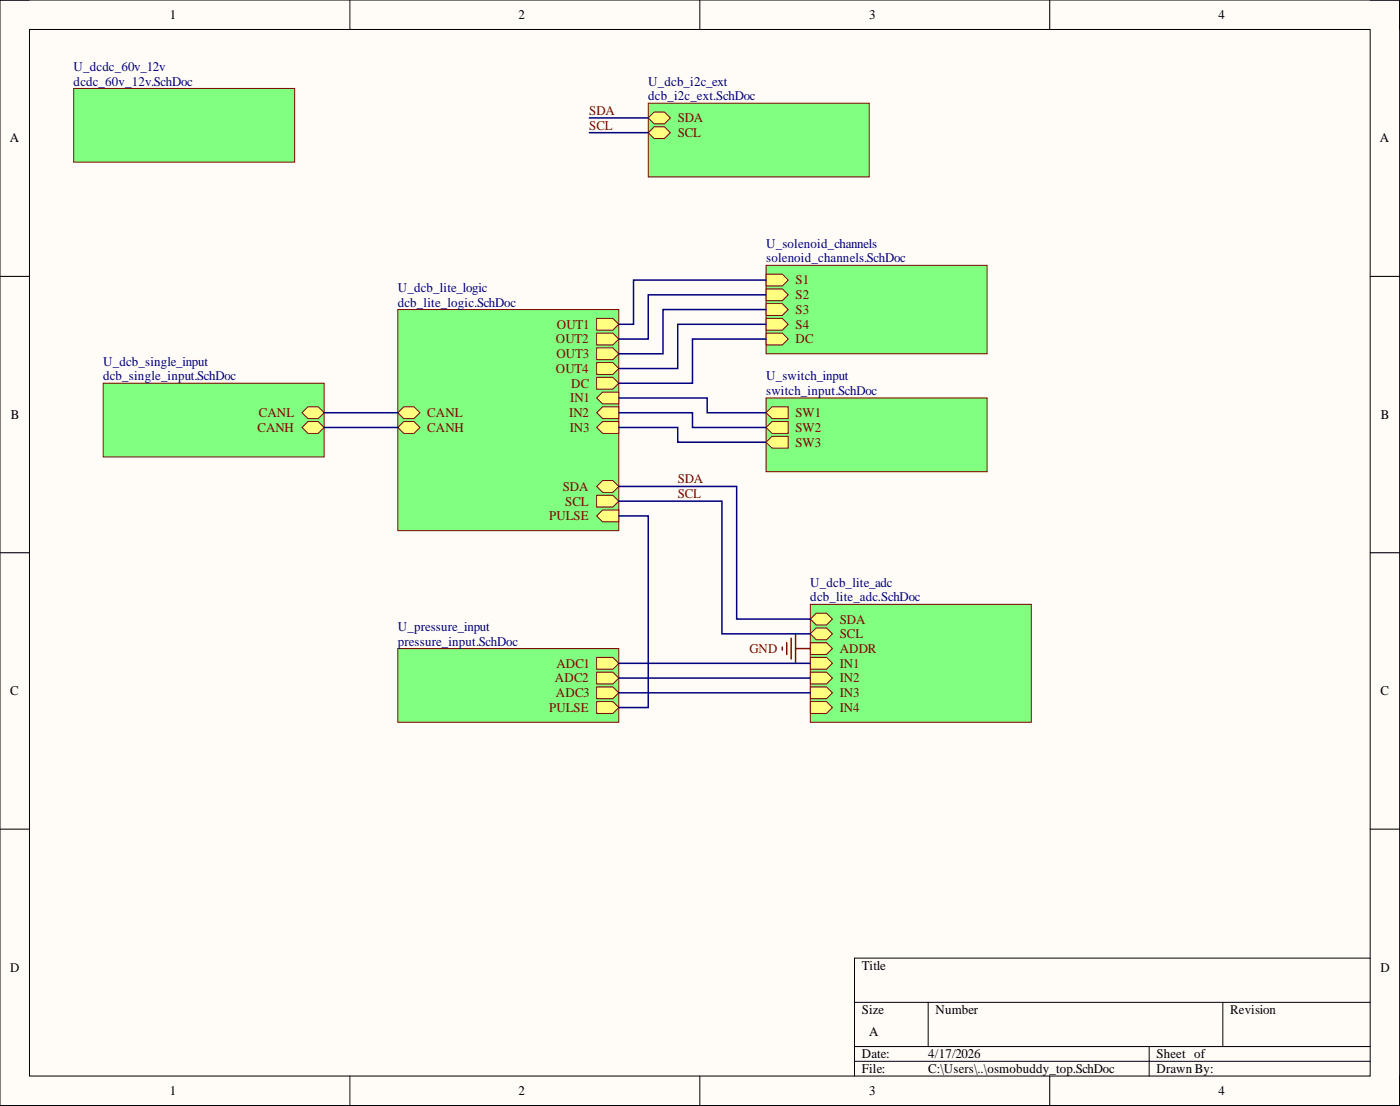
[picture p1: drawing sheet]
<svg xmlns="http://www.w3.org/2000/svg" width="241mm" height="190mm" viewBox="0 0 241 190" stroke-linecap="round" stroke-linejoin="round" font-family="sans-serif">
<path d="M0 0h241.2v190.4h-241.2z" fill-rule="evenodd" fill="#fffcf8"/>
<path d="M0 0h241.2v190.4h-241.2z" fill="none" stroke="#000" stroke-width=".17"/>
<path d="M5.1 5.1h231.1v180.2h-231.1z" fill-rule="evenodd" fill="#fffcf8"/>
<g fill="none" stroke="#000" stroke-width=".17">
<path d="M0 0h5.1M5.1 5.1h231.1v180.2h-231.1zM60.3 0v5.1M120.6 0v5.1M180.9 0v5.1M236.2 0h5v5.1M0 47.6h5.1M236.2 47.6h5M0 95.2h5.1M236.2 95.2h5M0 142.8h5.1M236.2 142.8h5"/>
<path d="M147.3 172.6h88.9M160 172.6v7.7M210.8 172.6v7.7M236.2 165h-88.9v20.3M60.3 185.3v5.1M120.6 185.3v5.1M147.3 180.3h88.9M147.3 182.8h88.9M180.9 185.3v5.1M198.1 180.3v5M241.2 185.3v5.1"/>
</g>
<path d="M68.6 53.3h38.1v38.1h-38.1z" fill-rule="evenodd" fill="#80ff80"/>
<path d="M68.6 53.3h38.1v38.1h-38.1z" fill="none" stroke="#800000" stroke-width=".17"/>
<path d="M102.8 54.8h2.8l1.1 1.1-1.1 1h-2.8z" fill-rule="evenodd" fill="#ffff80"/>
<path d="M102.8 54.8h2.8l1.1 1.1-1.1 1h-2.8z" fill="none" stroke="#800000" stroke-width=".17"/>
<path d="M102.8 57.4h2.8l1.1 1-1.1 1h-2.8z" fill-rule="evenodd" fill="#ffff80"/>
<path d="M102.8 57.4h2.8l1.1 1-1.1 1h-2.8z" fill="none" stroke="#800000" stroke-width=".17"/>
<path d="M102.8 59.9h2.8l1.1 1-1.1 1.1h-2.8z" fill-rule="evenodd" fill="#ffff80"/>
<path d="M102.8 59.9h2.8l1.1 1-1.1 1.1h-2.8z" fill="none" stroke="#800000" stroke-width=".17"/>
<path d="M102.8 62.5h2.8l1.1 1-1.1 1h-2.8z" fill-rule="evenodd" fill="#ffff80"/>
<path d="M102.8 62.5h2.8l1.1 1-1.1 1h-2.8z" fill="none" stroke="#800000" stroke-width=".17"/>
<path d="M102.8 83.8l1.1-1h1.7l1.1 1-1.1 1h-1.7z" fill-rule="evenodd" fill="#ffff80"/>
<path d="M102.8 83.8l1.1-1h1.7l1.1 1-1.1 1h-1.7z" fill="none" stroke="#800000" stroke-width=".17"/>
<path d="M102.8 85.3h2.8l1.1 1-1.1 1h-2.8z" fill-rule="evenodd" fill="#ffff80"/>
<path d="M102.8 85.3h2.8l1.1 1-1.1 1h-2.8z" fill="none" stroke="#800000" stroke-width=".17"/>
<path d="M68.6 71.1l1-1h1.8l1 1-1 1h-1.8z" fill-rule="evenodd" fill="#ffff80"/>
<path d="M68.6 71.1l1-1h1.8l1 1-1 1h-1.8z" fill="none" stroke="#800000" stroke-width=".17"/>
<path d="M68.6 73.6l1-1h1.8l1 1-1 1h-1.8z" fill-rule="evenodd" fill="#ffff80"/>
<path d="M68.6 73.6l1-1h1.8l1 1-1 1h-1.8z" fill="none" stroke="#800000" stroke-width=".17"/>
<path d="M102.8 68.6l1.1-1.1h2.8v2.1h-2.8z" fill-rule="evenodd" fill="#ffff80"/>
<path d="M102.8 68.6l1.1-1.1h2.8v2.1h-2.8z" fill="none" stroke="#800000" stroke-width=".17"/>
<path d="M102.8 71.1l1.1-1h2.8v2h-2.8z" fill-rule="evenodd" fill="#ffff80"/>
<path d="M102.8 71.1l1.1-1h2.8v2h-2.8z" fill="none" stroke="#800000" stroke-width=".17"/>
<path d="M102.8 73.6l1.1-1h2.8v2h-2.8z" fill-rule="evenodd" fill="#ffff80"/>
<path d="M102.8 73.6l1.1-1h2.8v2h-2.8z" fill="none" stroke="#800000" stroke-width=".17"/>
<path d="M102.8 65h2.8l1.1 1-1.1 1h-2.8z" fill-rule="evenodd" fill="#ffff80"/>
<path d="M102.8 65h2.8l1.1 1-1.1 1h-2.8z" fill="none" stroke="#800000" stroke-width=".17"/>
<path d="M102.8 88.9l1.1-1.1h2.8v2.1h-2.8z" fill-rule="evenodd" fill="#ffff80"/>
<path d="M102.8 88.9l1.1-1.1h2.8v2.1h-2.8z" fill="none" stroke="#800000" stroke-width=".17"/>
<path d="M139.7 104.1h38.1v20.3h-38.1z" fill-rule="evenodd" fill="#80ff80"/>
<path d="M139.7 104.1h38.1v20.3h-38.1z" fill="none" stroke="#800000" stroke-width=".17"/>
<path d="M139.7 106.6l1-1h1.8l1 1-1 1.1h-1.8z" fill-rule="evenodd" fill="#ffff80"/>
<path d="M139.7 106.6l1-1h1.8l1 1-1 1.1h-1.8z" fill="none" stroke="#800000" stroke-width=".17"/>
<path d="M139.7 109.2l1-1h1.8l1 1-1 1h-1.8z" fill-rule="evenodd" fill="#ffff80"/>
<path d="M139.7 109.2l1-1h1.8l1 1-1 1h-1.8z" fill="none" stroke="#800000" stroke-width=".17"/>
<path d="M139.7 110.7h2.8l1 1-1 1h-2.8z" fill-rule="evenodd" fill="#ffff80"/>
<path d="M139.7 110.7h2.8l1 1-1 1h-2.8z" fill="none" stroke="#800000" stroke-width=".17"/>
<path d="M139.7 113.2h2.8l1 1.1-1 1h-2.8z" fill-rule="evenodd" fill="#ffff80"/>
<path d="M139.7 113.2h2.8l1 1.1-1 1h-2.8z" fill="none" stroke="#800000" stroke-width=".17"/>
<path d="M139.7 115.8h2.8l1 1-1 1h-2.8z" fill-rule="evenodd" fill="#ffff80"/>
<path d="M139.7 115.8h2.8l1 1-1 1h-2.8z" fill="none" stroke="#800000" stroke-width=".17"/>
<path d="M139.7 118.3h2.8l1 1-1 1h-2.8z" fill-rule="evenodd" fill="#ffff80"/>
<path d="M139.7 118.3h2.8l1 1-1 1h-2.8z" fill="none" stroke="#800000" stroke-width=".17"/>
<path d="M139.7 120.9h2.8l1 1-1 1h-2.8z" fill-rule="evenodd" fill="#ffff80"/>
<path d="M139.7 120.9h2.8l1 1-1 1h-2.8z" fill="none" stroke="#800000" stroke-width=".17"/>
<path d="M12.7 15.2h38.1v12.7h-38.1z" fill-rule="evenodd" fill="#80ff80"/>
<path d="M12.7 15.2h38.1v12.7h-38.1z" fill="none" stroke="#800000" stroke-width=".17"/>
<path d="M17.8 66h38.1v12.7h-38.1z" fill-rule="evenodd" fill="#80ff80"/>
<path d="M17.8 66h38.1v12.7h-38.1z" fill="none" stroke="#800000" stroke-width=".17"/>
<path d="M52.1 73.6l1-1h1.7l1.1 1-1.1 1h-1.7z" fill-rule="evenodd" fill="#ffff80"/>
<path d="M52.1 73.6l1-1h1.7l1.1 1-1.1 1h-1.7z" fill="none" stroke="#800000" stroke-width=".17"/>
<path d="M52.1 71.1l1-1h1.7l1.1 1-1.1 1h-1.7z" fill-rule="evenodd" fill="#ffff80"/>
<path d="M52.1 71.1l1-1h1.7l1.1 1-1.1 1h-1.7z" fill="none" stroke="#800000" stroke-width=".17"/>
<path d="M111.7 17.8h38.1v12.7h-38.1z" fill-rule="evenodd" fill="#80ff80"/>
<path d="M111.7 17.8h38.1v12.7h-38.1z" fill="none" stroke="#800000" stroke-width=".17"/>
<path d="M111.7 20.3l1-1h1.8l1 1-1 1h-1.8z" fill-rule="evenodd" fill="#ffff80"/>
<path d="M111.7 20.3l1-1h1.8l1 1-1 1h-1.8z" fill="none" stroke="#800000" stroke-width=".17"/>
<path d="M111.7 22.9l1-1.1h1.8l1 1.1-1 1h-1.8z" fill-rule="evenodd" fill="#ffff80"/>
<path d="M111.7 22.9l1-1.1h1.8l1 1.1-1 1h-1.8z" fill="none" stroke="#800000" stroke-width=".17"/>
<path d="M132 45.7h38.1v15.2h-38.1z" fill-rule="evenodd" fill="#80ff80"/>
<path d="M132 45.7h38.1v15.2h-38.1z" fill="none" stroke="#800000" stroke-width=".17"/>
<path d="M132 47.2h2.8l1.1 1-1.1 1.1h-2.8z" fill-rule="evenodd" fill="#ffff80"/>
<path d="M132 47.2h2.8l1.1 1-1.1 1.1h-2.8z" fill="none" stroke="#800000" stroke-width=".17"/>
<path d="M132 49.8h2.8l1.1 1-1.1 1h-2.8z" fill-rule="evenodd" fill="#ffff80"/>
<path d="M132 49.8h2.8l1.1 1-1.1 1h-2.8z" fill="none" stroke="#800000" stroke-width=".17"/>
<path d="M132 52.3h2.8l1.1 1-1.1 1h-2.8z" fill-rule="evenodd" fill="#ffff80"/>
<path d="M132 52.3h2.8l1.1 1-1.1 1h-2.8z" fill="none" stroke="#800000" stroke-width=".17"/>
<path d="M132 54.8h2.8l1.1 1.1-1.1 1h-2.8z" fill-rule="evenodd" fill="#ffff80"/>
<path d="M132 54.8h2.8l1.1 1.1-1.1 1h-2.8z" fill="none" stroke="#800000" stroke-width=".17"/>
<path d="M132 57.4h2.8l1.1 1-1.1 1h-2.8z" fill-rule="evenodd" fill="#ffff80"/>
<path d="M132 57.4h2.8l1.1 1-1.1 1h-2.8z" fill="none" stroke="#800000" stroke-width=".17"/>
<path d="M132 68.6h38.1v12.6h-38.1z" fill-rule="evenodd" fill="#80ff80"/>
<path d="M132 68.6h38.1v12.6h-38.1z" fill="none" stroke="#800000" stroke-width=".17"/>
<path d="M132 71.1l1.1-1h2.8v2h-2.8z" fill-rule="evenodd" fill="#ffff80"/>
<path d="M132 71.1l1.1-1h2.8v2h-2.8z" fill="none" stroke="#800000" stroke-width=".17"/>
<path d="M132 73.6l1.1-1h2.8v2h-2.8z" fill-rule="evenodd" fill="#ffff80"/>
<path d="M132 73.6l1.1-1h2.8v2h-2.8z" fill="none" stroke="#800000" stroke-width=".17"/>
<path d="M132 76.2l1.1-1h2.8v2h-2.8z" fill-rule="evenodd" fill="#ffff80"/>
<path d="M132 76.2l1.1-1h2.8v2h-2.8z" fill="none" stroke="#800000" stroke-width=".17"/>
<path d="M68.6 111.7h38.1v12.7h-38.1z" fill-rule="evenodd" fill="#80ff80"/>
<path d="M68.6 111.7h38.1v12.7h-38.1z" fill="none" stroke="#800000" stroke-width=".17"/>
<path d="M102.8 113.2h2.8l1.1 1.1-1.1 1h-2.8z" fill-rule="evenodd" fill="#ffff80"/>
<path d="M102.8 113.2h2.8l1.1 1.1-1.1 1h-2.8z" fill="none" stroke="#800000" stroke-width=".17"/>
<path d="M102.8 115.8h2.8l1.1 1-1.1 1h-2.8z" fill-rule="evenodd" fill="#ffff80"/>
<path d="M102.8 115.8h2.8l1.1 1-1.1 1h-2.8z" fill="none" stroke="#800000" stroke-width=".17"/>
<path d="M102.8 120.9h2.8l1.1 1-1.1 1h-2.8z" fill-rule="evenodd" fill="#ffff80"/>
<path d="M102.8 120.9h2.8l1.1 1-1.1 1h-2.8z" fill="none" stroke="#800000" stroke-width=".17"/>
<path d="M102.8 118.3h2.8l1.1 1-1.1 1h-2.8z" fill-rule="evenodd" fill="#ffff80"/>
<path d="M102.8 118.3h2.8l1.1 1-1.1 1h-2.8z" fill="none" stroke="#800000" stroke-width=".17"/>
<path d="M134.8 111.5v.5M135.6 110.7v2M136.4 109.9v3.6M137.1 109.2v5.1M137.1 111.7h2.6" fill="none" stroke="#800000" stroke-width=".26"/>
<g fill="none" stroke="#000080" stroke-width=".26">
<path d="M101.6 20.3h10.1M101.6 22.9h10.1M132 48.2h-22.8v7.7h-2.5M132 50.8h-20.3v7.6h-5M132 53.3h-17.7v7.6h-7.6M132 55.9h-15.2v7.6h-10.1M132 58.4h-12.7v7.6h-12.6M55.9 71.1h12.7M55.9 73.6h12.7M106.7 68.6h15.2v2.5h10.1M106.7 71.1h12.6v2.5h12.7M106.7 73.6h10.1v2.6h15.2"/>
<path d="M106.7 83.8h20.3v22.8h12.7M106.7 86.3h17.7v22.9h15.3M106.7 88.9h5v33h-5M106.7 114.3h33M106.7 116.8h33M106.7 119.3h33"/>
</g>
<g font-size="2.3">
<text x="29.3" y="3.3">1</text>
<text x="89.4" y="3.3">2</text>
<text x="149.8" y="3.3">3</text>
<text x="210" y="3.3">4</text>
<text x="1.7" y="24.5">A</text>
<text x="237.9" y="24.5">A</text>
<text x="1.9" y="72.2">B</text>
<text x="238" y="72.2">B</text>
<text x="1.8" y="119.8">C</text>
<text x="237.9" y="119.8">C</text>
<text x="1.8" y="167.4">D</text>
<text x="148.6" y="167.1">Title</text>
<text x="237.9" y="167.4">D</text>
<text x="148.6" y="174.7">Size</text>
<text x="149.8" y="178.5">A</text>
<text x="161.2" y="174.7">Number</text>
<text x="212" y="174.7">Revision</text>
<text x="148.6" y="182.3">Date:</text>
<text x="148.6" y="184.8">File:</text>
<text x="160" y="182.3">4/17/2026</text>
<text x="160" y="184.8">C:\Users\..\osmobuddy_top.SchDoc</text>
<text x="199.3" y="182.3">Sheet of</text>
<text x="199.3" y="184.8">Drawn By:</text>
<text x="29.3" y="188.6">1</text>
<text x="89.4" y="188.6">2</text>
<text x="149.8" y="188.6">3</text>
<text x="210" y="188.6">4</text>
</g>
<g font-size="2.3" fill="#000080">
<text x="12.7" y="12.2">U_dcdc_60v_12v</text>
<text x="12.7" y="14.7">dcdc_60v_12v.SchDoc</text>
<text x="111.7" y="14.7">U_dcb_i2c_ext</text>
<text x="111.7" y="17.3">dcb_i2c_ext.SchDoc</text>
<text x="132" y="42.7">U_solenoid_channels</text>
<text x="132" y="45.2">solenoid_channels.SchDoc</text>
<text x="68.6" y="50.3">U_dcb_lite_logic</text>
<text x="68.6" y="52.8">dcb_lite_logic.SchDoc</text>
<text x="17.8" y="63">U_dcb_single_input</text>
<text x="17.8" y="65.5">dcb_single_input.SchDoc</text>
<text x="132" y="65.5">U_switch_input</text>
<text x="132" y="68">switch_input.SchDoc</text>
<text x="139.7" y="101">U_dcb_lite_adc</text>
<text x="139.7" y="103.6">dcb_lite_adc.SchDoc</text>
<text x="68.6" y="108.7">U_pressure_input</text>
<text x="68.6" y="111.2">pressure_input.SchDoc</text>
</g>
<g font-size="2.3" fill="#800000">
<text x="101.6" y="22.3">SCL</text>
<text x="101.6" y="19.8">SDA</text>
<text x="116.8" y="21.1">SDA</text>
<text x="116.8" y="23.6">SCL</text>
<text x="137.1" y="49">S1</text>
<text x="137.1" y="51.5">S2</text>
<text x="95.8" y="59.2">OUT2</text>
<text x="96" y="56.6">OUT1</text>
<text x="137.1" y="54.1">S3</text>
<text x="137.1" y="56.6">S4</text>
<text x="137.1" y="59.2">DC</text>
<text x="95.8" y="64.2">OUT4</text>
<text x="95.9" y="61.7">OUT3</text>
<text x="44.6" y="71.9">CANL</text>
<text x="73.6" y="71.9">CANL</text>
<text x="98.1" y="71.9">IN2</text>
<text x="98.3" y="69.3">IN1</text>
<text x="98.4" y="66.8">DC</text>
<text x="137.1" y="71.9">SW1</text>
<text x="44.4" y="74.4">CANH</text>
<text x="73.6" y="74.4">CANH</text>
<text x="98.2" y="74.4">IN3</text>
<text x="137.1" y="74.4">SW2</text>
<text x="137.1" y="76.9">SW3</text>
<text x="116.8" y="83.3">SDA</text>
<text x="94.6" y="89.6">PULSE</text>
<text x="97" y="84.5">SDA</text>
<text x="97.4" y="87.1">SCL</text>
<text x="116.8" y="85.8">SCL</text>
<text x="144.7" y="107.4">SDA</text>
<text x="129.2" y="112.5">GND</text>
<text x="144.7" y="109.9">SCL</text>
<text x="144.7" y="112.5">ADDR</text>
<text x="95.6" y="117.6">ADC2</text>
<text x="95.9" y="115">ADC1</text>
<text x="144.7" y="115">IN1</text>
<text x="144.7" y="117.6">IN2</text>
<text x="94.6" y="122.6">PULSE</text>
<text x="95.8" y="120.1">ADC3</text>
<text x="144.7" y="120.1">IN3</text>
<text x="144.7" y="122.6">IN4</text>
</g>
</svg>
